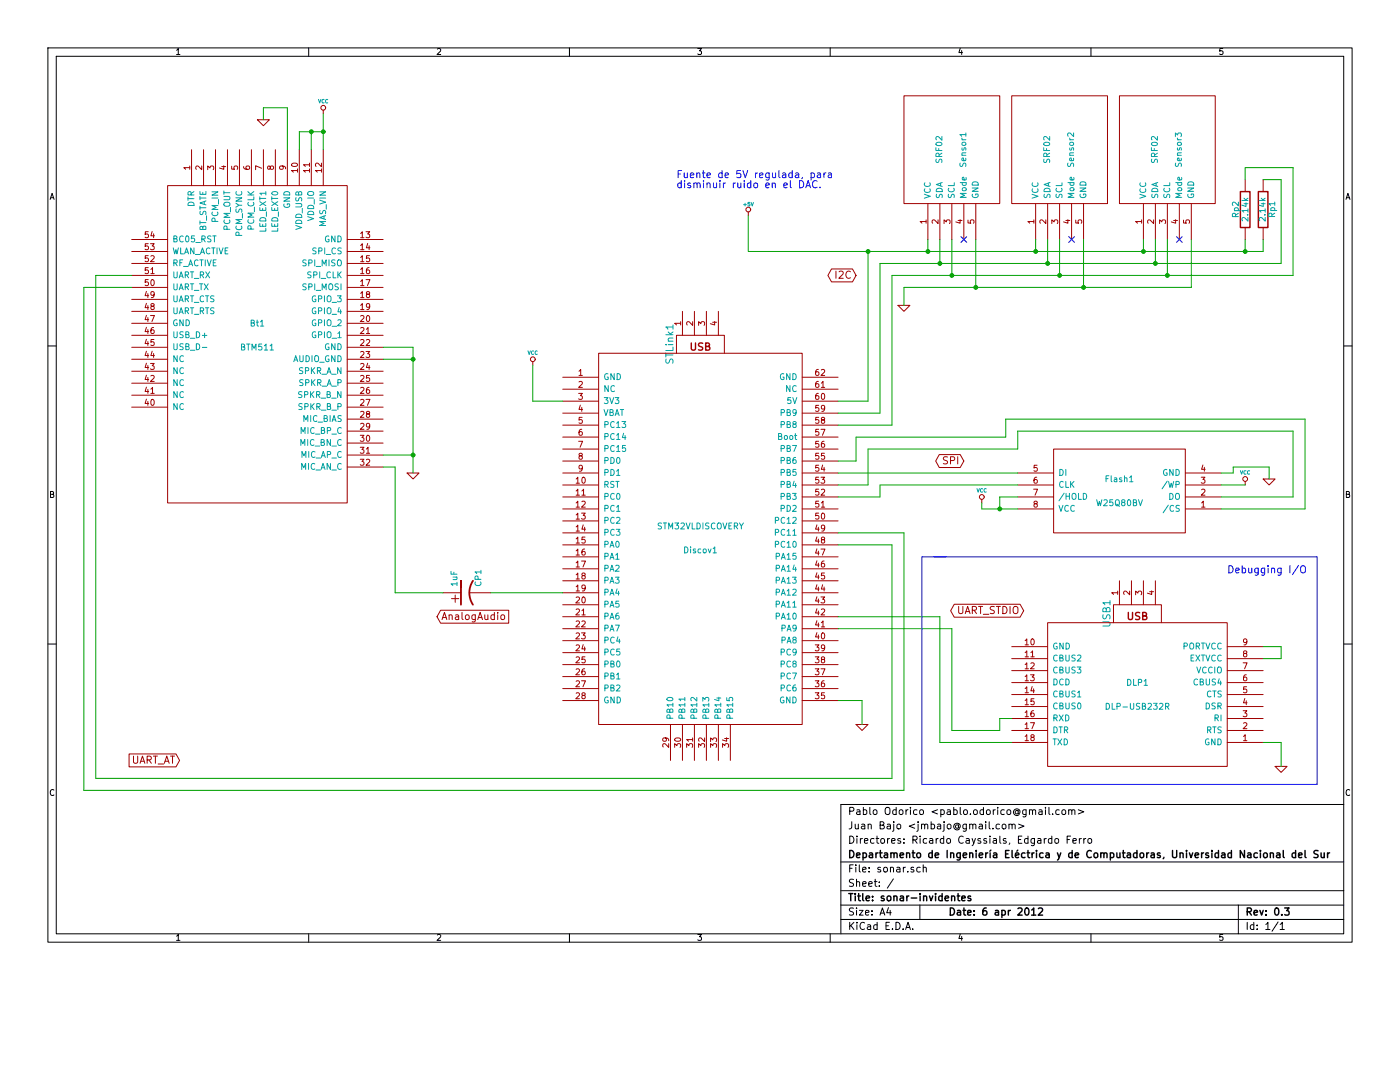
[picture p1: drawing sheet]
EESchema Schematic File Version 2  date Fri 06 Apr 2012 06:00:18 PM ART
LIBS:power
LIBS:device
LIBS:transistors
LIBS:conn
LIBS:linear
LIBS:regul
LIBS:74xx
LIBS:cmos4000
LIBS:adc-dac
LIBS:memory
LIBS:xilinx
LIBS:special
LIBS:microcontrollers
LIBS:dsp
LIBS:microchip
LIBS:analog_switches
LIBS:motorola
LIBS:texas
LIBS:intel
LIBS:audio
LIBS:interface
LIBS:digital-audio
LIBS:philips
LIBS:display
LIBS:cypress
LIBS:siliconi
LIBS:opto
LIBS:atmel
LIBS:contrib
LIBS:STM32VLDISCOVERY
LIBS:DLP-USB232R
LIBS:SRF02
LIBS:W25Q80BV
LIBS:BTM511
LIBS:sonar-cache
EELAYER 25  0
EELAYER END
$Descr A4 11693 8268
encoding utf-8
Sheet 1 1
Title "sonar-invidentes"
Date "6 apr 2012"
Rev "0.3"
Comp "Departamento de Ingeniería Eléctrica y de Computadoras, Universidad Nacional del Sur"
Comment1 "Directores: Ricardo Cayssials, Edgardo Ferro"
Comment2 "Juan Bajo <jmbajo@gmail.com>"
Comment3 "Pablo Odorico <pablo.odorico@gmail.com>"
Comment4 ""
$EndDescr
$Comp
L GND #PWR02
U 1 1
P 2200 1000
F 0 "#PWR02" H 2200 1000 30  0001 C CNN
F 1 "GND" H 2200 930 30  0001 C CNN
	1    2200 1000
	1    0    0    -1  
$EndComp
$Comp
L VCC #PWR03
U 1 1
P 2700 950
F 0 "#PWR03" H 2700 1050 30  0001 C CNN
F 1 "VCC" H 2700 1050 30  0000 C CNN
	1    2700 950 
	1    0    0    -1  
$EndComp
Text GLabel 1500 6350 0    60   Input ~ 0
UART_AT
Text GLabel 8050 3850 0    60   BiDi ~ 0
SPI
$Comp
L GND #PWR04
U 1 1
P 3450 3950
F 0 "#PWR04" H 3450 3950 30  0001 C CNN
F 1 "GND" H 3450 3880 30  0001 C CNN
	1    3450 3950
	1    0    0    -1  
$EndComp
$Comp
L BTM511 Bt1
U 1 1
P 2150 2800
F 0 "Bt1" H 2150 2700 50  0000 C CNN
F 1 "BTM511" H 2150 2900 50  0000 C CNN
F 2 "MODULE" H 2150 2800 50  0001 C CNN
F 3 "DOCUMENTATION" H 2150 2800 50  0001 C CNN
	1    2150 2800
	-1   0    0    1   
$EndComp
$Comp
L R Rp2
U 1 1
P 10400 1750
F 0 "Rp2" V 10480 1750 50  0000 C CNN
F 1 "2.14k" V 10400 1750 50  0000 C CNN
	1    10400 1750
	-1   0    0    1   
$EndComp
$Comp
L R Rp1
U 1 1
P 10550 1750
F 0 "Rp1" V 10630 1750 50  0000 C CNN
F 1 "2.14k" V 10550 1750 50  0000 C CNN
	1    10550 1750
	1    0    0    -1  
$EndComp
$Comp
L USB_2 USB1
U 1 1
P 9500 5050
F 0 "USB1" H 9425 5300 60  0000 C CNN
F 1 "USB_2" H 9550 4750 60  0001 C CNN
F 4 "VCC" H 9825 5200 50  0001 C CNN "VCC"
F 5 "D+" H 9800 5100 50  0001 C CNN "Data+"
F 6 "D-" H 9800 5000 50  0001 C CNN "Data-"
F 7 "GND" H 9825 4900 50  0001 C CNN "Ground"
	1    9500 5050
	0    -1   -1   0   
$EndComp
$Comp
L USB_2 STLink1
U 1 1
P 5850 2800
F 0 "STLink1" H 5775 3050 60  0000 C CNN
F 1 "USB_2" H 5900 2500 60  0001 C CNN
F 4 "VCC" H 6175 2950 50  0001 C CNN "VCC"
F 5 "D+" H 6150 2850 50  0001 C CNN "Data+"
F 6 "D-" H 6150 2750 50  0001 C CNN "Data-"
F 7 "GND" H 6175 2650 50  0001 C CNN "Ground"
	1    5850 2800
	0    -1   -1   0   
$EndComp
Text GLabel 3650 5150 2    60   Input ~ 0
AnalogAudio
Text GLabel 7150 2300 0    60   BiDi ~ 0
I2C
Text GLabel 8550 5100 0    60   BiDi ~ 0
UART_STDIO
$Comp
L GND #PWR05
U 1 1
P 7550 2550
F 0 "#PWR05" H 7550 2550 30  0001 C CNN
F 1 "GND" H 7550 2480 30  0001 C CNN
	1    7550 2550
	1    0    0    -1  
$EndComp
$Comp
L VCC #PWR06
U 1 1
P 8200 4200
F 0 "#PWR06" H 8200 4300 30  0001 C CNN
F 1 "VCC" H 8200 4300 30  0000 C CNN
	1    8200 4200
	1    0    0    -1  
$EndComp
$Comp
L VCC #PWR07
U 1 1
P 10400 4050
F 0 "#PWR07" H 10400 4150 30  0001 C CNN
F 1 "VCC" H 10400 4150 30  0000 C CNN
	1    10400 4050
	1    0    0    -1  
$EndComp
$Comp
L GND #PWR08
U 1 1
P 10600 4000
F 0 "#PWR08" H 10600 4000 30  0001 C CNN
F 1 "GND" H 10600 3930 30  0001 C CNN
	1    10600 4000
	1    0    0    -1  
$EndComp
$Comp
L GND #PWR09
U 1 1
P 7200 6050
F 0 "#PWR09" H 7200 6050 30  0001 C CNN
F 1 "GND" H 7200 5980 30  0001 C CNN
	1    7200 6050
	1    0    0    -1  
$EndComp
$Comp
L SRF02 Sensor1
U 1 1
P 7950 1250
F 0 "Sensor1" H 7950 1150 50  0000 C CNN
F 1 "SRF02" H 7950 1350 50  0000 C CNN
F 2 "MODULE" H 7950 1250 50  0001 C CNN
F 3 "DOCUMENTATION" H 7950 1250 50  0001 C CNN
	1    7950 1250
	0    -1   -1   0   
$EndComp
$Comp
L SRF02 Sensor3
U 1 1
P 9750 1250
F 0 "Sensor3" H 9750 1150 50  0000 C CNN
F 1 "SRF02" H 9750 1350 50  0000 C CNN
F 2 "MODULE" H 9750 1250 50  0001 C CNN
F 3 "DOCUMENTATION" H 9750 1250 50  0001 C CNN
	1    9750 1250
	0    -1   -1   0   
$EndComp
$Comp
L SRF02 Sensor2
U 1 1
P 8850 1250
F 0 "Sensor2" H 8850 1150 50  0000 C CNN
F 1 "SRF02" H 8850 1350 50  0000 C CNN
F 2 "MODULE" H 8850 1250 50  0001 C CNN
F 3 "DOCUMENTATION" H 8850 1250 50  0001 C CNN
	1    8850 1250
	0    -1   -1   0   
$EndComp
$Comp
L GND #PWR010
U 1 1
P 10700 6400
F 0 "#PWR010" H 10700 6400 30  0001 C CNN
F 1 "GND" H 10700 6330 30  0001 C CNN
	1    10700 6400
	1    0    0    -1  
$EndComp
$Comp
L VCC #PWR011
U 1 1
P 4450 3050
F 0 "#PWR011" H 4450 3150 30  0001 C CNN
F 1 "VCC" H 4450 3150 30  0000 C CNN
	1    4450 3050
	1    0    0    -1  
$EndComp
$Comp
L W25Q80BV Flash1
U 1 1
P 9350 4100
F 0 "Flash1" H 9350 4000 50  0000 C CNN
F 1 "W25Q80BV" H 9350 4200 50  0000 C CNN
F 2 "MODULE" H 9350 4100 50  0001 C CNN
F 3 "DOCUMENTATION" H 9350 4100 50  0001 C CNN
	1    9350 4100
	-1   0    0    1   
$EndComp
$Comp
L DLP-USB232R DLP1
U 1 1
P 9500 5800
F 0 "DLP1" H 9500 5700 50  0000 C CNN
F 1 "DLP-USB232R" H 9500 5900 50  0000 C CNN
F 2 "MODULE" H 9500 5800 50  0001 C CNN
F 3 "DOCUMENTATION" H 9500 5800 50  0001 C CNN
	1    9500 5800
	-1   0    0    1   
$EndComp
$Comp
L STM32VLDISCOVERY Discov1
U 1 1
P 5850 4500
F 0 "Discov1" H 5850 4400 50  0000 C CNN
F 1 "STM32VLDISCOVERY" H 5850 4600 50  0000 C CNN
F 2 "MODULE" H 5850 4500 50  0001 C CNN
F 3 "DOCUMENTATION" H 5850 4500 50  0001 C CNN
	1    5850 4500
	1    0    0    -1  
$EndComp
Text Notes 10250 4800 0    60   ~ 0
Debugging I/O
NoConn ~ 8050 2000
NoConn ~ 8950 2000
NoConn ~ 9850 2000
$Comp
L CP1 1uF
U 1 1
P 3900 4950
F 0 "1uF" H 3950 5050 50  0000 L CNN
F 1 "CP1" H 3950 4850 50  0000 L CNN
	1    3900 4950
	0    -1   -1   0   
$EndComp
$Comp
L +5V #PWR?
U 1 1
P 6250 1800
F 0 "#PWR?" H 6250 1890 20  0001 C CNN
F 1 "+5V" H 6250 1890 30  0000 C CNN
	1    6250 1800
	1    0    0    -1  
$EndComp
Wire Wire Line
	1100 2400 700  2400
Wire Wire Line
	1100 2300 800  2300
Connection ~ 2700 1100
Wire Wire Line
	2700 950  2700 1250
Wire Wire Line
	2500 1250 2500 1100
Wire Wire Line
	800  2300 800  6500
Wire Wire Line
	800  6500 7450 6500
Wire Wire Line
	7450 6500 7450 4550
Wire Wire Line
	7450 4550 7000 4550
Wire Wire Line
	7950 6100 8350 6100
Wire Wire Line
	8400 3500 8400 3650
Wire Wire Line
	10800 3600 10800 4150
Wire Wire Line
	10800 3600 8500 3600
Wire Wire Line
	8500 3600 8500 3750
Wire Wire Line
	8500 3750 7250 3750
Wire Wire Line
	7000 5150 7850 5150
Wire Wire Line
	7250 3750 7250 4050
Wire Wire Line
	3200 3800 3450 3800
Wire Wire Line
	6250 2100 10550 2100
Wire Wire Line
	10400 1500 10400 1400
Wire Wire Line
	10400 1400 10800 1400
Wire Wire Line
	10800 1400 10800 2300
Connection ~ 10400 2100
Wire Wire Line
	10550 2100 10550 2000
Connection ~ 9550 2100
Connection ~ 9650 2200
Wire Wire Line
	9650 2200 9650 2000
Wire Wire Line
	7850 5150 7850 6200
Wire Wire Line
	7250 2100 7250 3350
Connection ~ 8750 2200
Wire Wire Line
	8750 2200 8750 2000
Connection ~ 8150 2400
Wire Wire Line
	8150 2000 8150 2400
Connection ~ 7850 2200
Wire Wire Line
	7850 2000 7850 2200
Wire Wire Line
	7350 3450 7350 2200
Wire Wire Line
	7350 3450 7000 3450
Wire Wire Line
	7550 2550 7550 2400
Connection ~ 8650 2100
Wire Wire Line
	9550 2100 9550 2000
Wire Wire Line
	7750 2100 7750 2000
Wire Wire Line
	10550 5500 10700 5500
Wire Wire Line
	10700 5500 10700 5400
Wire Wire Line
	10700 5400 10550 5400
Wire Wire Line
	8500 4250 8200 4250
Wire Wire Line
	10200 3950 10300 3950
Wire Wire Line
	10300 3950 10300 3900
Wire Wire Line
	10200 4050 10400 4050
Wire Wire Line
	7250 3350 7000 3350
Wire Wire Line
	10700 6400 10700 6200
Wire Wire Line
	4450 3050 4450 3350
Wire Wire Line
	4450 3350 4700 3350
Wire Wire Line
	7000 5850 7200 5850
Wire Wire Line
	7200 5850 7200 6050
Wire Wire Line
	10600 4000 10600 3900
Wire Wire Line
	10600 3900 10300 3900
Wire Wire Line
	8200 4250 8200 4200
Wire Wire Line
	8350 4250 8350 4150
Connection ~ 8350 4250
Wire Wire Line
	8350 4150 8500 4150
Wire Wire Line
	10700 6200 10550 6200
Wire Wire Line
	8500 3950 7000 3950
Wire Wire Line
	8650 2100 8650 2000
Connection ~ 7750 2100
Wire Wire Line
	9950 2000 9950 2400
Wire Wire Line
	7000 3550 7450 3550
Wire Wire Line
	7450 3550 7450 2300
Wire Wire Line
	7950 2300 7950 2000
Connection ~ 7950 2300
Wire Wire Line
	9050 2400 9050 2000
Connection ~ 9050 2400
Wire Wire Line
	8850 2300 8850 2000
Connection ~ 8850 2300
Wire Wire Line
	7950 6100 7950 5250
Wire Wire Line
	8350 6100 8350 6000
Wire Wire Line
	8350 6000 8450 6000
Wire Wire Line
	9750 2000 9750 2300
Connection ~ 9750 2300
Wire Wire Line
	10400 2100 10400 2000
Wire Wire Line
	10700 1500 10700 2200
Wire Wire Line
	10700 1500 10550 1500
Wire Wire Line
	10700 2200 7350 2200
Wire Wire Line
	7450 2300 10800 2300
Wire Wire Line
	9950 2400 7550 2400
Wire Wire Line
	3200 3900 3300 3900
Wire Wire Line
	3300 3900 3300 4950
Wire Wire Line
	3450 2900 3450 3950
Wire Wire Line
	7250 4050 7000 4050
Wire Wire Line
	7000 4150 7350 4150
Wire Wire Line
	7350 4150 7350 4050
Wire Wire Line
	7350 4050 8500 4050
Wire Wire Line
	7950 5250 7000 5250
Wire Wire Line
	7000 3850 7150 3850
Wire Wire Line
	7150 3850 7150 3650
Wire Wire Line
	10800 4150 10200 4150
Wire Wire Line
	8400 3500 10900 3500
Wire Wire Line
	10900 3500 10900 4250
Wire Wire Line
	10900 4250 10200 4250
Wire Wire Line
	7150 3650 8400 3650
Wire Wire Line
	7850 6200 8450 6200
Wire Wire Line
	7000 4450 7550 4450
Wire Wire Line
	7550 4450 7550 6600
Wire Wire Line
	7550 6600 700  6600
Wire Wire Line
	700  6600 700  2400
Wire Wire Line
	2500 1100 2700 1100
Wire Wire Line
	2600 1250 2600 1100
Connection ~ 2600 1100
Wire Wire Line
	2400 1250 2400 900 
Wire Wire Line
	2400 900  2200 900 
Wire Wire Line
	2200 900  2200 1000
Wire Notes Line
	7800 4650 11000 4650
Wire Notes Line
	11000 4650 11000 6550
Wire Notes Line
	11000 6550 7700 6550
Wire Notes Line
	7700 6550 7700 4650
Wire Notes Line
	7700 4650 7900 4650
Wire Wire Line
	3450 2900 3200 2900
Wire Wire Line
	3200 3000 3450 3000
Connection ~ 3450 3800
Connection ~ 3450 3000
Wire Wire Line
	3300 4950 3700 4950
Wire Wire Line
	4100 4950 4700 4950
Wire Wire Line
	6250 2100 6250 1800
Connection ~ 7250 2100
Text Notes 5650 1500 0    60   ~ 0
Fuente de 5V regulada, para\ndisminuir ruido en el DAC.
$EndSCHEMATC
